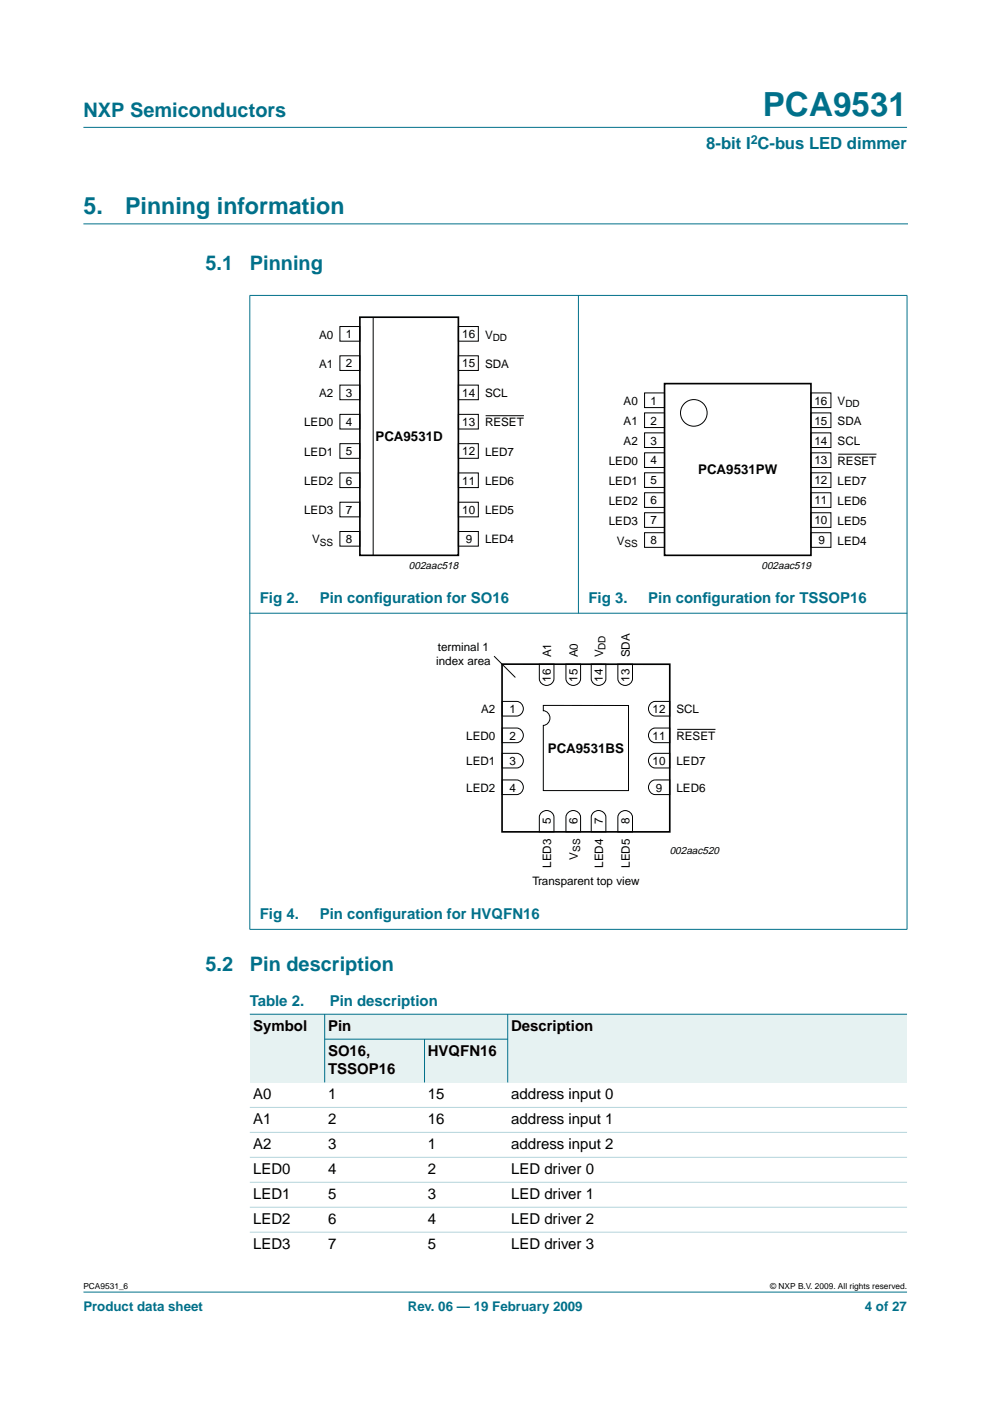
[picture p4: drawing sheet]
<svg xmlns="http://www.w3.org/2000/svg" width="210mm" height="297mm" viewBox="0 0 210 297" stroke-linecap="round" stroke-linejoin="round" font-family="sans-serif">
<g fill="#00708a" stroke="#00708a" stroke-width=".21">
<path d="M17.7 273.9h174.6z"/>
<path d="M17.7 27h174.6z"/>
<path d="M53 62.7v134.3z"/>
<path d="M122.6 62.6v67.5z"/>
<path d="M192.3 62.7v134.3z"/>
<path d="M52.9 62.6h139.5z"/>
<path d="M52.9 130h139.5z"/>
<path d="M52.9 197h139.5z"/>
</g>
<path d="M17.7 47.5h174.7" fill="none" stroke="#00708a" stroke-width=".21"/>
<g fill="none" stroke="#000" stroke-width=".21">
<path d="M72.1 69.2h4.2v3.1h-4.2zM72.1 75.4h4.2v3.1h-4.2zM79.1 67.3v50.5M97.2 69.2h4.2v3.1h-4.2zM97.2 75.4h4.2v3.1h-4.2zM72.1 81.6h4.2v3.2h-4.2zM72.1 87.9h4.2v3.1h-4.2zM72.1 94.1h4.2v3.1h-4.2zM97.2 94.1h4.2v3.1h-4.2zM97.2 81.6h4.2v3.2h-4.2zM97.2 87.9h4.2v3.1h-4.2zM103 88.1h8.1"/>
<path d="M136.7 83.3h4.2v3.1h-4.2zM136.7 87.5h4.2v3.1h-4.2zM136.7 91.8h4.2v3.1h-4.2zM136.7 96h4.2v3.1h-4.2zM171.9 91.8h4.3v3.1h-4.3zM171.9 96h4.3v3.1h-4.3zM171.9 83.3h4.3v3.1h-4.3zM171.9 87.5h4.3v3.1h-4.3zM177.7 96.3h8.1M72.1 100.3h4.2v3.1h-4.2zM72.1 106.5h4.2v3.1h-4.2zM72.1 112.7h4.2v3.1h-4.2z"/>
<path d="M97.2 106.5h4.2v3.1h-4.2zM97.2 112.7h4.2v3.1h-4.2zM97.2 100.3h4.2v3.1h-4.2zM136.7 100.2h4.2v3.1h-4.2zM136.7 104.5h4.2v3.1h-4.2zM136.7 108.7h4.2v3.1h-4.2zM136.7 112.9h4.2v3.1h-4.2zM171.9 108.7h4.3v3.1h-4.3zM171.9 112.9h4.3v3.1h-4.3zM171.9 100.2h4.3v3.1h-4.3zM171.9 104.5h4.3v3.1h-4.3zM104.8 139.1l4.5 4.5"/>
<path d="M106.4 159.7h3.2a1.56 1.56 0 0 1 1.4 1.6 1.56 1.56 0 0 1-1.4 1.5h-3.2zM106.4 154.4h3.2a1.56 1.56 0 0 1 1.4 1.5 1.56 1.56 0 0 1-1.4 1.6h-3.2zM106.4 148.7h3.2a1.56 1.56 0 0 1 1.4 1.6 1.56 1.56 0 0 1-1.4 1.5h-3.2zM114.3 140.8h3.2v3.1a1.56 1.56 0 0 1-1.6 1.4 1.56 1.56 0 0 1-1.6-1.4zM115.2 149.6h18.1v18h-18.1v-13.8a1.56 1.56 0 0 0 1.4-1.6 1.56 1.56 0 0 0-1.4-1.5zM120 140.8h3.1v3.1a1.56 1.56 0 0 1-1.6 1.4 1.56 1.56 0 0 1-1.5-1.4zM125.4 140.8h3.1v3.1a1.56 1.56 0 0 1-1.6 1.4 1.56 1.56 0 0 1-1.5-1.4zM131 140.8h3.1v3.1a1.56 1.56 0 0 1-1.5 1.4 1.56 1.56 0 0 1-1.6-1.4zM138.1 154.7l.8-.3h3.1v3.1h-3.1a1.57 1.57 0 0 1-1.3-1.2 1.57 1.57 0 0 1 .5-1.6zM138.1 149l.8-.3h3.1v3.1h-3.1a1.57 1.57 0 0 1-1.3-1.1 1.57 1.57 0 0 1 .5-1.7zM143.6 154.6h8.1M106.4 165.4h3.2a1.56 1.56 0 0 1 1.4 1.5 1.56 1.56 0 0 1-1.4 1.6h-3.2z"/>
<path d="M114.7 172.4a1.57 1.57 0 0 1 1.6-.5 1.57 1.57 0 0 1 1.2 1.4v3.1h-3.2v-3.1zM120.3 172.4a1.57 1.57 0 0 1 1.7-.5 1.57 1.57 0 0 1 1.1 1.4v3.1h-3.1v-3.1zM125.7 172.4a1.57 1.57 0 0 1 1.6-.5 1.57 1.57 0 0 1 1.2 1.4v3.1h-3.1v-3.1zM131.3 172.4a1.57 1.57 0 0 1 1.7-.5 1.57 1.57 0 0 1 1.1 1.4v3.1h-3.1v-3.1zM138.1 165.7l.8-.3h3.1v3.1h-3.1a1.57 1.57 0 0 1-1.3-1.1 1.57 1.57 0 0 1 .5-1.7zM138.1 160l.8-.3h3.1v3.1h-3.1a1.57 1.57 0 0 1-1.3-1.1 1.57 1.57 0 0 1 .5-1.7z"/>
<circle cx="147.1" cy="87.5" r="2.82"/>
</g>
<path d="M76.3 67.3h20.9v50.4h-20.9zM140.9 81.3h31v36.4h-31zM106.4 140.8h35.6v35.6h-35.6z" fill="none" stroke="#000" stroke-width=".35"/>
<g fill="#e6f2f2">
<path d="M53 215h15.8v14.5h-15.8z" fill-rule="evenodd"/>
<path d="M68.8 215h38.8v5.3h-38.8z" fill-rule="evenodd"/>
<path d="M107.6 215h84.7v14.5h-84.7z" fill-rule="evenodd"/>
<path d="M68.8 220.3h21.2v9.2h-21.2z" fill-rule="evenodd"/>
<path d="M90 220.3h17.6v9.2h-17.6z" fill-rule="evenodd"/>
</g>
<g fill="#00708a" stroke="#00708a" stroke-width=".21">
<path d="M68.8 215v14.5z"/>
<path d="M90 220.3v9.2z"/>
<path d="M107.6 215v14.5z"/>
<path d="M53 215h139.3z"/>
<path d="M68.8 220.3h38.9z"/>
</g>
<g fill="#b3d4db" stroke="#b3d4db" stroke-width=".21">
<path d="M53 234.8h139.3z"/>
<path d="M53 240.1h139.3z"/>
<path d="M53 245.4h139.3z"/>
<path d="M53 250.7h139.3z"/>
<path d="M53 256h139.3z"/>
<path d="M53 261.2h139.3z"/>
</g>
<text font-size="7.1" fill="#00708a" x="161.7" y="24.7">PCA9531</text>
<g font-size="4.9" fill="#00708a">
<text x="17.7" y="45.5">5.</text>
<text x="26.5" y="45.5">Pinning information</text>
</g>
<g font-size="4.2" fill="#00708a">
<text x="17.7" y="24.9">NXP Semiconductors</text>
<text x="43.6" y="57.3">5.1</text>
<text x="53" y="57.3">Pinning</text>
<text x="43.6" y="205.9">5.2</text>
<text x="53" y="205.9">Pin description</text>
</g>
<text font-size="3.5" fill="#00708a" x="149.8" y="31.6">8-bit I C-bus LED dimmer</text>
<g font-size="3.2" fill="#00708a">
<text x="55.1" y="127.9">Fig 2.</text>
<text x="67.8" y="127.9">Pin conf</text>
<text x="79.3" y="127.9">iguration for SO16</text>
<text x="124.8" y="127.9">Fig 3.</text>
<text x="137.5" y="127.9">Pin conf</text>
<text x="148.9" y="127.9">iguration for TSSOP16</text>
<text x="55.1" y="194.9">Fig 4.</text>
<text x="67.8" y="194.9">Pin conf</text>
<text x="79.3" y="194.9">iguration for HVQFN16</text>
<text x="53" y="213.3">Table 2.</text>
<text x="69.9" y="213.3">Pin description</text>
</g>
<g font-size="3.2">
<text x="53.7" y="218.6">Symbol</text>
<text x="69.5" y="218.6">Pin</text>
<text x="108.4" y="218.6">Description</text>
<text x="69.5" y="223.9">SO16,</text>
<text x="69.5" y="227.7">TSSOP16</text>
<text x="90.7" y="223.9">HVQFN16</text>
<text x="53.7" y="233">A0</text>
<text x="69.5" y="233">1</text>
<text x="90.7" y="233">15</text>
<text x="108.4" y="233">address input 0</text>
<text x="53.7" y="238.3">A1</text>
<text x="69.5" y="238.3">2</text>
<text x="90.7" y="238.3">16</text>
<text x="108.4" y="238.3">address input 1</text>
<text x="53.7" y="243.6">A2</text>
<text x="69.5" y="243.6">3</text>
<text x="90.7" y="243.6">1</text>
<text x="108.4" y="243.6">address input 2</text>
<text x="53.7" y="248.9">LED0</text>
<text x="69.5" y="248.9">4</text>
<text x="90.7" y="248.9">2</text>
<text x="108.4" y="248.9">LED driver 0</text>
<text x="53.7" y="254.2">LED1</text>
<text x="69.5" y="254.2">5</text>
<text x="90.7" y="254.2">3</text>
<text x="108.4" y="254.2">LED driver 1</text>
<text x="53.7" y="259.5">LED2</text>
<text x="69.5" y="259.5">6</text>
<text x="90.7" y="259.5">4</text>
<text x="108.4" y="259.5">LED driver 2</text>
<text x="53.7" y="264.8">LED3</text>
<text x="69.5" y="264.8">7</text>
<text x="90.7" y="264.8">5</text>
<text x="108.4" y="264.8">LED driver 3</text>
</g>
<g font-size="2.8">
<text x="79.6" y="93.5">PCA9531D</text>
<text x="148" y="100.5">PCA9531PW</text>
<text x="116.1" y="159.7">PCA9531BS</text>
</g>
<g font-size="2.8" fill="#00708a">
<text x="17.7" y="278">Product data sheet</text>
<text x="86.5" y="278">Rev. 06 — 19 February 2009</text>
<text x="183.4" y="278">4 of 27</text>
</g>
<text font-size="2.6" fill="#00708a" x="159.2" y="30.5">2</text>
<g font-size="2.5">
<text x="67.6" y="71.8">A0</text>
<text x="73.4" y="71.7">1</text>
<text x="98" y="71.7">16</text>
<text x="102.8" y="71.8">V</text>
<text x="67.6" y="78">A1</text>
<text x="73.4" y="77.9">2</text>
<text x="98" y="77.9">15</text>
<text x="102.8" y="78">SDA</text>
<text x="67.6" y="84.2">A2</text>
<text x="73.4" y="84.1">3</text>
<text x="98" y="84.1">14</text>
<text x="102.8" y="84.2">SCL</text>
<text x="132.2" y="85.8">A0</text>
<text x="138" y="85.8">1</text>
<text x="172.7" y="85.8">16</text>
<text x="177.6" y="85.8">V</text>
<text x="64.5" y="90.4">LED0</text>
<text x="73.4" y="90.3">4</text>
<text x="98" y="90.3">13</text>
<text x="102.8" y="90.4">RESET</text>
<text x="132.2" y="90.1">A1</text>
<text x="132.2" y="94.3">A2</text>
<text x="138" y="90">2</text>
<text x="138" y="94.2">3</text>
<text x="172.7" y="94.2">14</text>
<text x="172.7" y="90">15</text>
<text x="177.6" y="90.1">SDA</text>
<text x="177.6" y="94.3">SCL</text>
<text x="64.5" y="96.6">LED1</text>
<text x="73.4" y="96.5">5</text>
<text x="98" y="96.5">12</text>
<text x="102.8" y="96.6">LED7</text>
<text x="129.1" y="98.5">LED0</text>
<text x="138" y="98.5">4</text>
<text x="172.7" y="98.5">13</text>
<text x="177.6" y="98.5">RESET</text>
<text x="64.5" y="102.8">LED2</text>
<text x="73.4" y="102.7">6</text>
<text x="98" y="102.7">11</text>
<text x="102.8" y="102.8">LED6</text>
<text x="129.1" y="102.8">LED1</text>
<text x="129.1" y="107">LED2</text>
<text x="138" y="102.7">5</text>
<text x="138" y="106.9">6</text>
<text x="172.7" y="102.7">12</text>
<text x="172.7" y="106.9">11</text>
<text x="177.6" y="102.8">LED7</text>
<text x="177.6" y="107">LED6</text>
<text x="64.5" y="109">LED3</text>
<text x="73.4" y="109">7</text>
<text x="98" y="109">10</text>
<text x="102.8" y="109">LED5</text>
<text x="129.1" y="111.2">LED3</text>
<text x="138" y="111.2">7</text>
<text x="172.7" y="111.2">10</text>
<text x="177.6" y="111.2">LED5</text>
<text x="66.2" y="115.2">V</text>
<text x="73.4" y="115.2">8</text>
<text x="98.8" y="115.2">9</text>
<text x="102.8" y="115.2">LED4</text>
<text x="130.8" y="115.5">V</text>
<text x="138" y="115.4">8</text>
<text x="173.5" y="115.4">9</text>
<text x="177.6" y="115.5">LED4</text>
<text x="92.8" y="138">terminal 1</text>
<text x="92.5" y="141">index area</text>
<text x="116.9" y="139.4" transform="rotate(-90 116.9 139.4)">A1</text>
<text x="122.5" y="139.4" transform="rotate(-90 122.5 139.4)">A0</text>
<text x="127.9" y="139.4" transform="rotate(-90 127.9 139.4)">V</text>
<text x="133.5" y="139.4" transform="rotate(-90 133.5 139.4)">SDA</text>
<text x="116.8" y="144.5" transform="rotate(-90 116.8 144.5)">16</text>
<text x="122.5" y="144.5" transform="rotate(-90 122.5 144.5)">15</text>
<text x="127.8" y="144.5" transform="rotate(-90 127.8 144.5)">14</text>
<text x="133.5" y="144.5" transform="rotate(-90 133.5 144.5)">13</text>
<text x="102" y="151.3">A2</text>
<text x="108" y="151.2">1</text>
<text x="138.4" y="151.2">12</text>
<text x="143.4" y="151.3">SCL</text>
<text x="98.9" y="156.9">LED0</text>
<text x="108" y="156.8">2</text>
<text x="138.4" y="156.8">11</text>
<text x="143.4" y="156.9">RESET</text>
<text x="98.9" y="167.9">LED2</text>
<text x="98.9" y="162.3">LED1</text>
<text x="108" y="167.8">4</text>
<text x="108" y="162.2">3</text>
<text x="138.4" y="162.2">10</text>
<text x="139.1" y="167.8">9</text>
<text x="143.4" y="162.3">LED7</text>
<text x="143.4" y="167.9">LED6</text>
<text x="116.8" y="174.8" transform="rotate(-90 116.8 174.8)">5</text>
<text x="122.5" y="174.8" transform="rotate(-90 122.5 174.8)">6</text>
<text x="127.8" y="174.8" transform="rotate(-90 127.8 174.8)">7</text>
<text x="133.5" y="174.8" transform="rotate(-90 133.5 174.8)">8</text>
<text x="116.9" y="184" transform="rotate(-90 116.9 184)">LED3</text>
<text x="122.5" y="182.3" transform="rotate(-90 122.5 182.3)">V</text>
<text x="127.9" y="184" transform="rotate(-90 127.9 184)">LED4</text>
<text x="133.5" y="184" transform="rotate(-90 133.5 184)">LED5</text>
<text x="112.9" y="187.7">Transparent top view</text>
</g>
<g font-size="2.2">
<text x="86.7" y="120.6">002aac518</text>
<text x="161.5" y="120.6">002aac519</text>
<text x="142" y="181.2">002aac520</text>
</g>
<g font-size="2.1">
<text x="104.5" y="72.3">DD</text>
<text x="179.2" y="86.3">DD</text>
<text x="67.8" y="115.7">SS</text>
<text x="132.4" y="116">SS</text>
<text x="128.4" y="137.8" transform="rotate(-90 128.4 137.8)">DD</text>
<text x="123" y="180.6" transform="rotate(-90 123 180.6)">SS</text>
</g>
<g font-size="1.8">
<text x="17.7" y="273.4">PCA9531_6</text>
<text x="163.3" y="273.4">© NXP B.V. 2009. All rights reserved.</text>
</g>
</svg>
